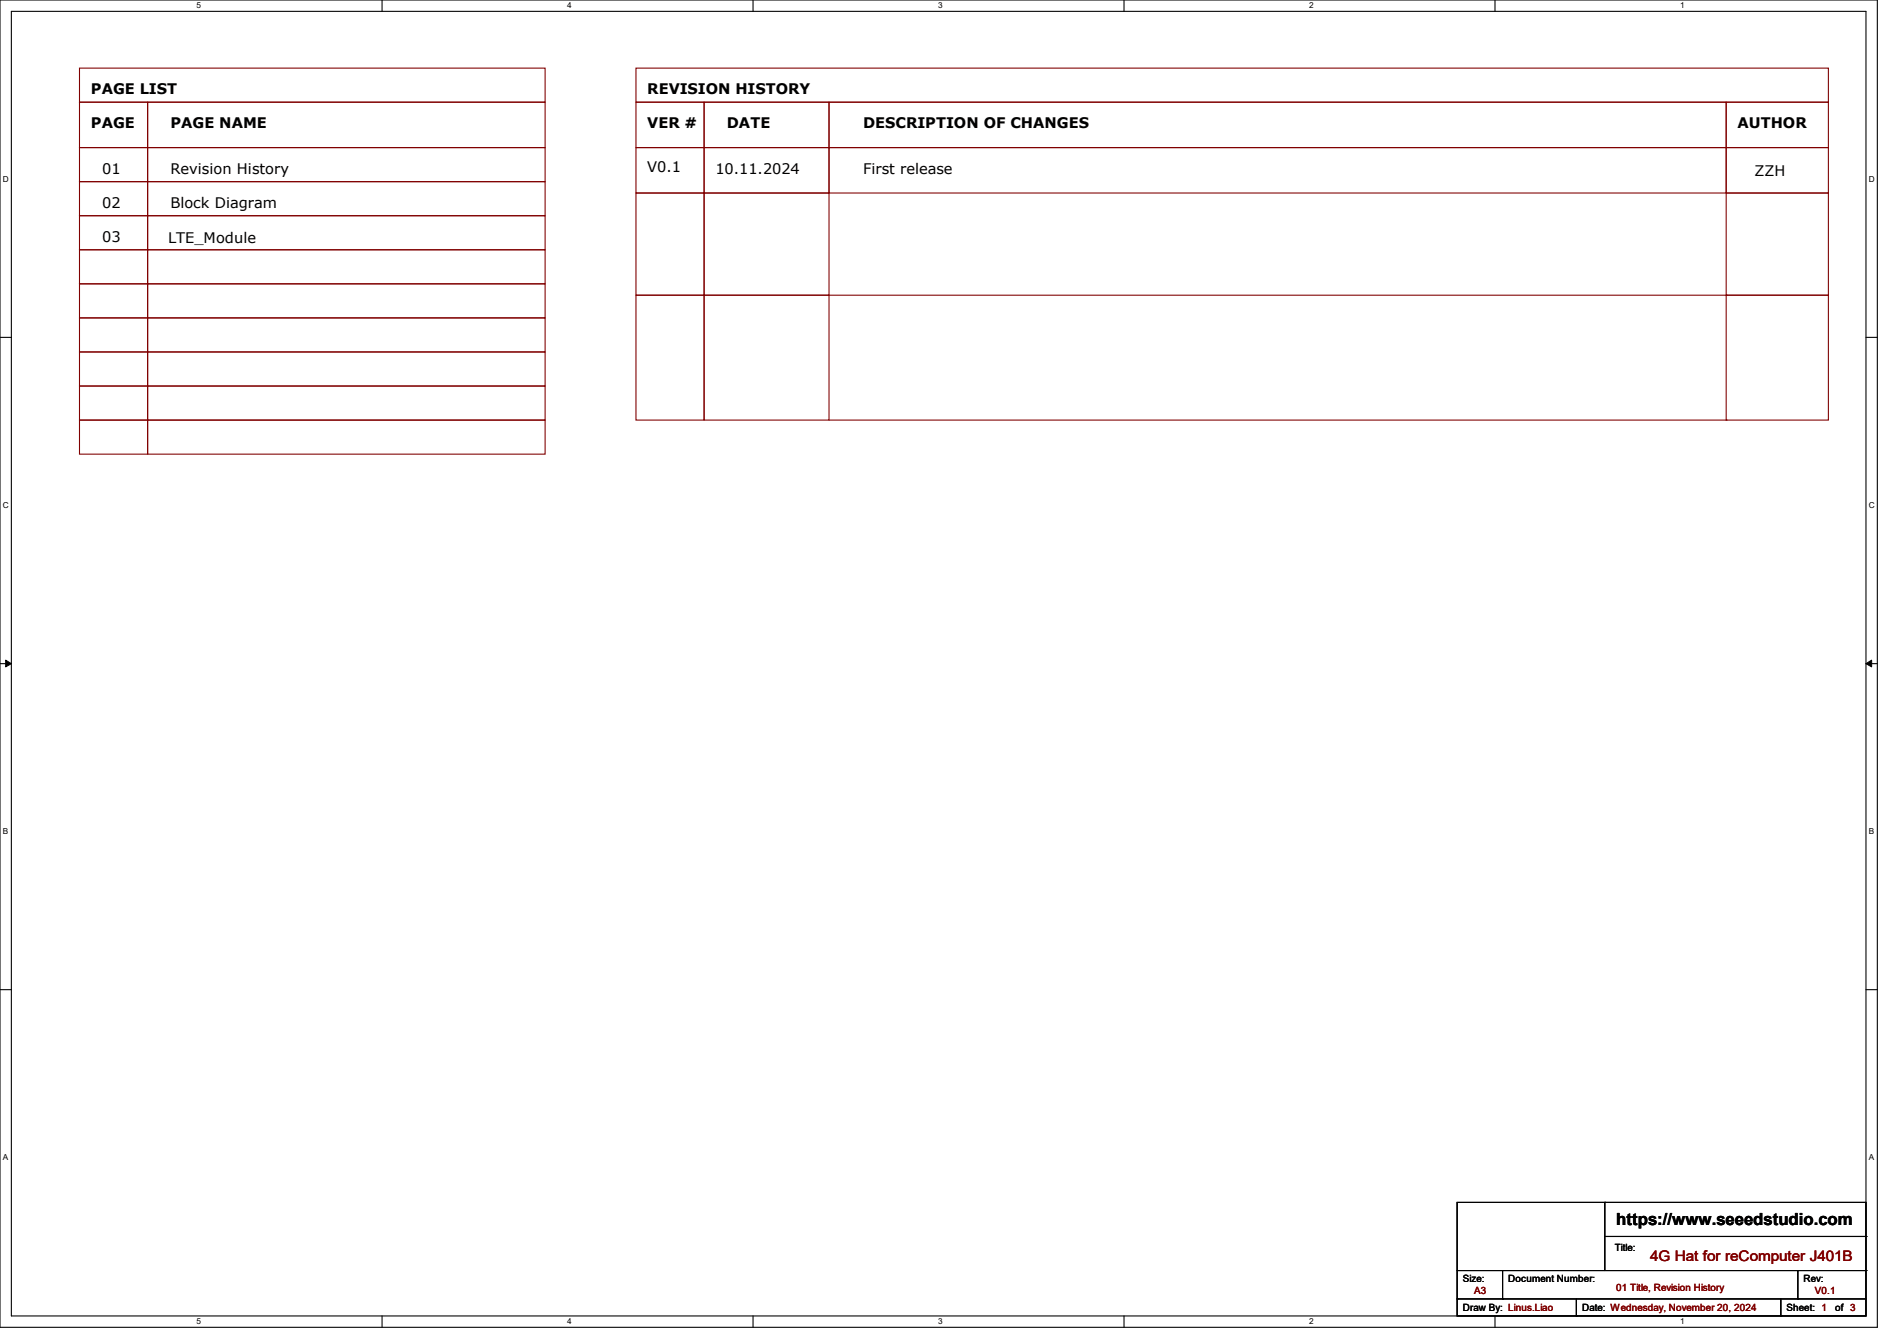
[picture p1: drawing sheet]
<svg xmlns="http://www.w3.org/2000/svg" width="297mm" height="210mm" viewBox="0 0 297 210" stroke-linecap="round" stroke-linejoin="round" font-family="sans-serif">
<g fill="none" stroke="#000" stroke-width=".17">
<path d="M0 0h293.9v207.9h-293.9zM1.8 1.8h290.3v204.3h-290.3zM59.8 0v1.8M117.9 0v1.8M176 0v1.8M234.1 0v1.8M0 52.8h1.8M292.1 52.8h1.8M0 103.9h1.8M292.1 103.9h1.8M0 155h1.8M292.1 155h1.8"/>
<path d="M228.1 188.3h64v17.8h-64zM228.1 199h64M235.2 199v4.4M251.2 188.3h.1M251.2 188.3v10.7M251.2 193.6h40.9M281.5 199v4.4M292.1 199h.1M292.1 193.6h.1M59.8 206.1v1.8M117.9 206.1v1.8M176 206.1v1.8"/>
<path d="M228.1 203.4h.1M228.1 203.4h64M234.1 206.1v1.8M235.2 203.4h.1M246.8 206.1h.1M246.8 203.4v2.7M278.8 206.1h.1M278.8 203.4v2.7M281.5 203.4h.1"/>
</g>
<path d="M.9 103.4l.9 .5-.9 .5zM292.1 103.9l.9-.5v1z" fill="#000"/>
<path d="M.9 103.4l.9 .5-.9 .5zM292.1 103.9l.9-.5v1z" fill="none" stroke="#000" stroke-width=".16"/>
<g fill="none" stroke="#800000" stroke-width=".17">
<path d="M12.4 10.7h72.9v5.3h-72.9zM12.4 16h10.7v7.1h-10.7zM23.1 16h62.2v7.1h-62.2zM99.6 10.7h186.7v5.3h-186.7zM99.6 16h10.6v7.1h-10.6zM110.2 16h19.6v7.1h-19.6zM129.8 16h140.5v7.1h-140.5zM270.3 16h16v7.1h-16zM12.4 28.4h10.7v5.4h-10.7zM12.4 23.1h10.7v5.3h-10.7zM12.4 33.8h10.7v5.3h-10.7zM12.4 39.1h10.7v5.3h-10.7z"/>
<path d="M23.1 33.8h62.2v5.3h-62.2zM23.1 23.1h62.2v5.3h-62.2zM23.1 39.1h62.2v5.3h-62.2zM23.1 28.4h62.2v5.4h-62.2zM99.6 23.1h10.6v7.1h-10.6zM99.6 30.2h10.6v16h-10.6zM110.2 30.2h19.6v16h-19.6zM110.2 23.1h19.6v7.1h-19.6zM129.8 23.1h140.5v7.1h-140.5zM270.3 23.1h16v7.1h-16zM270.3 30.2h16v16h-16zM12.4 49.8h10.7v5.3h-10.7z"/>
<path d="M12.4 55.1h10.7v5.4h-10.7zM12.4 44.4h10.7v5.4h-10.7zM23.1 55.1h62.2v5.4h-62.2zM23.1 44.4h62.2v5.4h-62.2zM23.1 49.8h62.2v5.3h-62.2zM99.6 46.2h10.6v19.6h-10.6zM110.2 46.2h19.6v19.6h-19.6zM129.8 46.2h140.5M270.3 46.2h16v19.6h-16zM270.3 46.2h.1M12.4 60.5h10.7v5.3h-10.7zM12.4 65.8h10.7v5.3h-10.7z"/>
<path d="M23.1 65.8h62.2v5.3h-62.2zM23.1 60.5h62.2v5.3h-62.2zM129.8 65.8h140.5M270.3 65.8h.1"/>
</g>
<text font-size="2.6" x="253" y="191.8">https://www.seeedstudio.com</text>
<g font-size="2.3">
<text x="14.2" y="14.7">PAGE LIST</text>
<text x="101.3" y="14.7">REVISION HISTORY</text>
<text x="14.2" y="20.1">PAGE</text>
<text x="26.7" y="20.1">PAGE NAME</text>
<text x="101.3" y="20.1">VER #</text>
<text x="113.8" y="20.1">DATE</text>
<text x="135.1" y="20.1">DESCRIPTION OF CHANGES</text>
<text x="272" y="20.1">AUTHOR</text>
<text x="16" y="27.2">01</text>
<text x="26.7" y="27.2">Revision History</text>
<text x="101.3" y="27">V0.1</text>
<text x="112" y="27.2">10.11.2024</text>
<text x="135.1" y="27.2">First release</text>
<text x="274.7" y="27.5">ZZH</text>
<text x="16" y="32.5">02</text>
<text x="26.7" y="32.5">Block Diagram</text>
<text x="16" y="37.8">03</text>
<text x="26.3" y="38">LTE_Module</text>
</g>
<text font-size="2.3" fill="#800000" x="258.4" y="197.5">4G Hat for reComputer J401B</text>
<g font-size="1.6">
<text x="252.8" y="196">Title:</text>
<text x="229" y="200.7">Size:</text>
<text x="236.1" y="200.7">Document Number:</text>
<text x="282.4" y="200.7">Rev:</text>
<text x="229" y="205.4">Draw By: Linus.Liao</text>
<text x="247.7" y="205.4">Date: Wednesday, November 20, 2024</text>
<text x="279.7" y="205.4">Sheet: 1</text>
<text x="287.3" y="205.4">of 3</text>
</g>
<g font-size="1.6" fill="#800000">
<text x="230.8" y="202.7">A3</text>
<text x="253" y="202.2">01 Title, Revision History</text>
<text x="284.1" y="202.7">V0.1</text>
</g>
<g font-size="1.3">
<text x="30.8" y="1.3">5</text>
<text x="88.8" y="1.3">4</text>
<text x="146.9" y="1.3">3</text>
<text x="205" y="1.3">2</text>
<text x="263.1" y="1.3">1</text>
<text x=".5" y="28.4">D</text>
<text x="292.6" y="28.4">D</text>
<text x=".5" y="79.5">C</text>
<text x="292.6" y="79.5">C</text>
<text x=".5" y="130.6">B</text>
<text x="292.6" y="130.6">B</text>
<text x=".5" y="181.7">A</text>
<text x="292.6" y="181.7">A</text>
<text x="30.8" y="207.4">5</text>
<text x="88.8" y="207.4">4</text>
<text x="146.9" y="207.4">3</text>
<text x="205" y="207.4">2</text>
<text x="263.1" y="207.4">1</text>
</g>
</svg>
